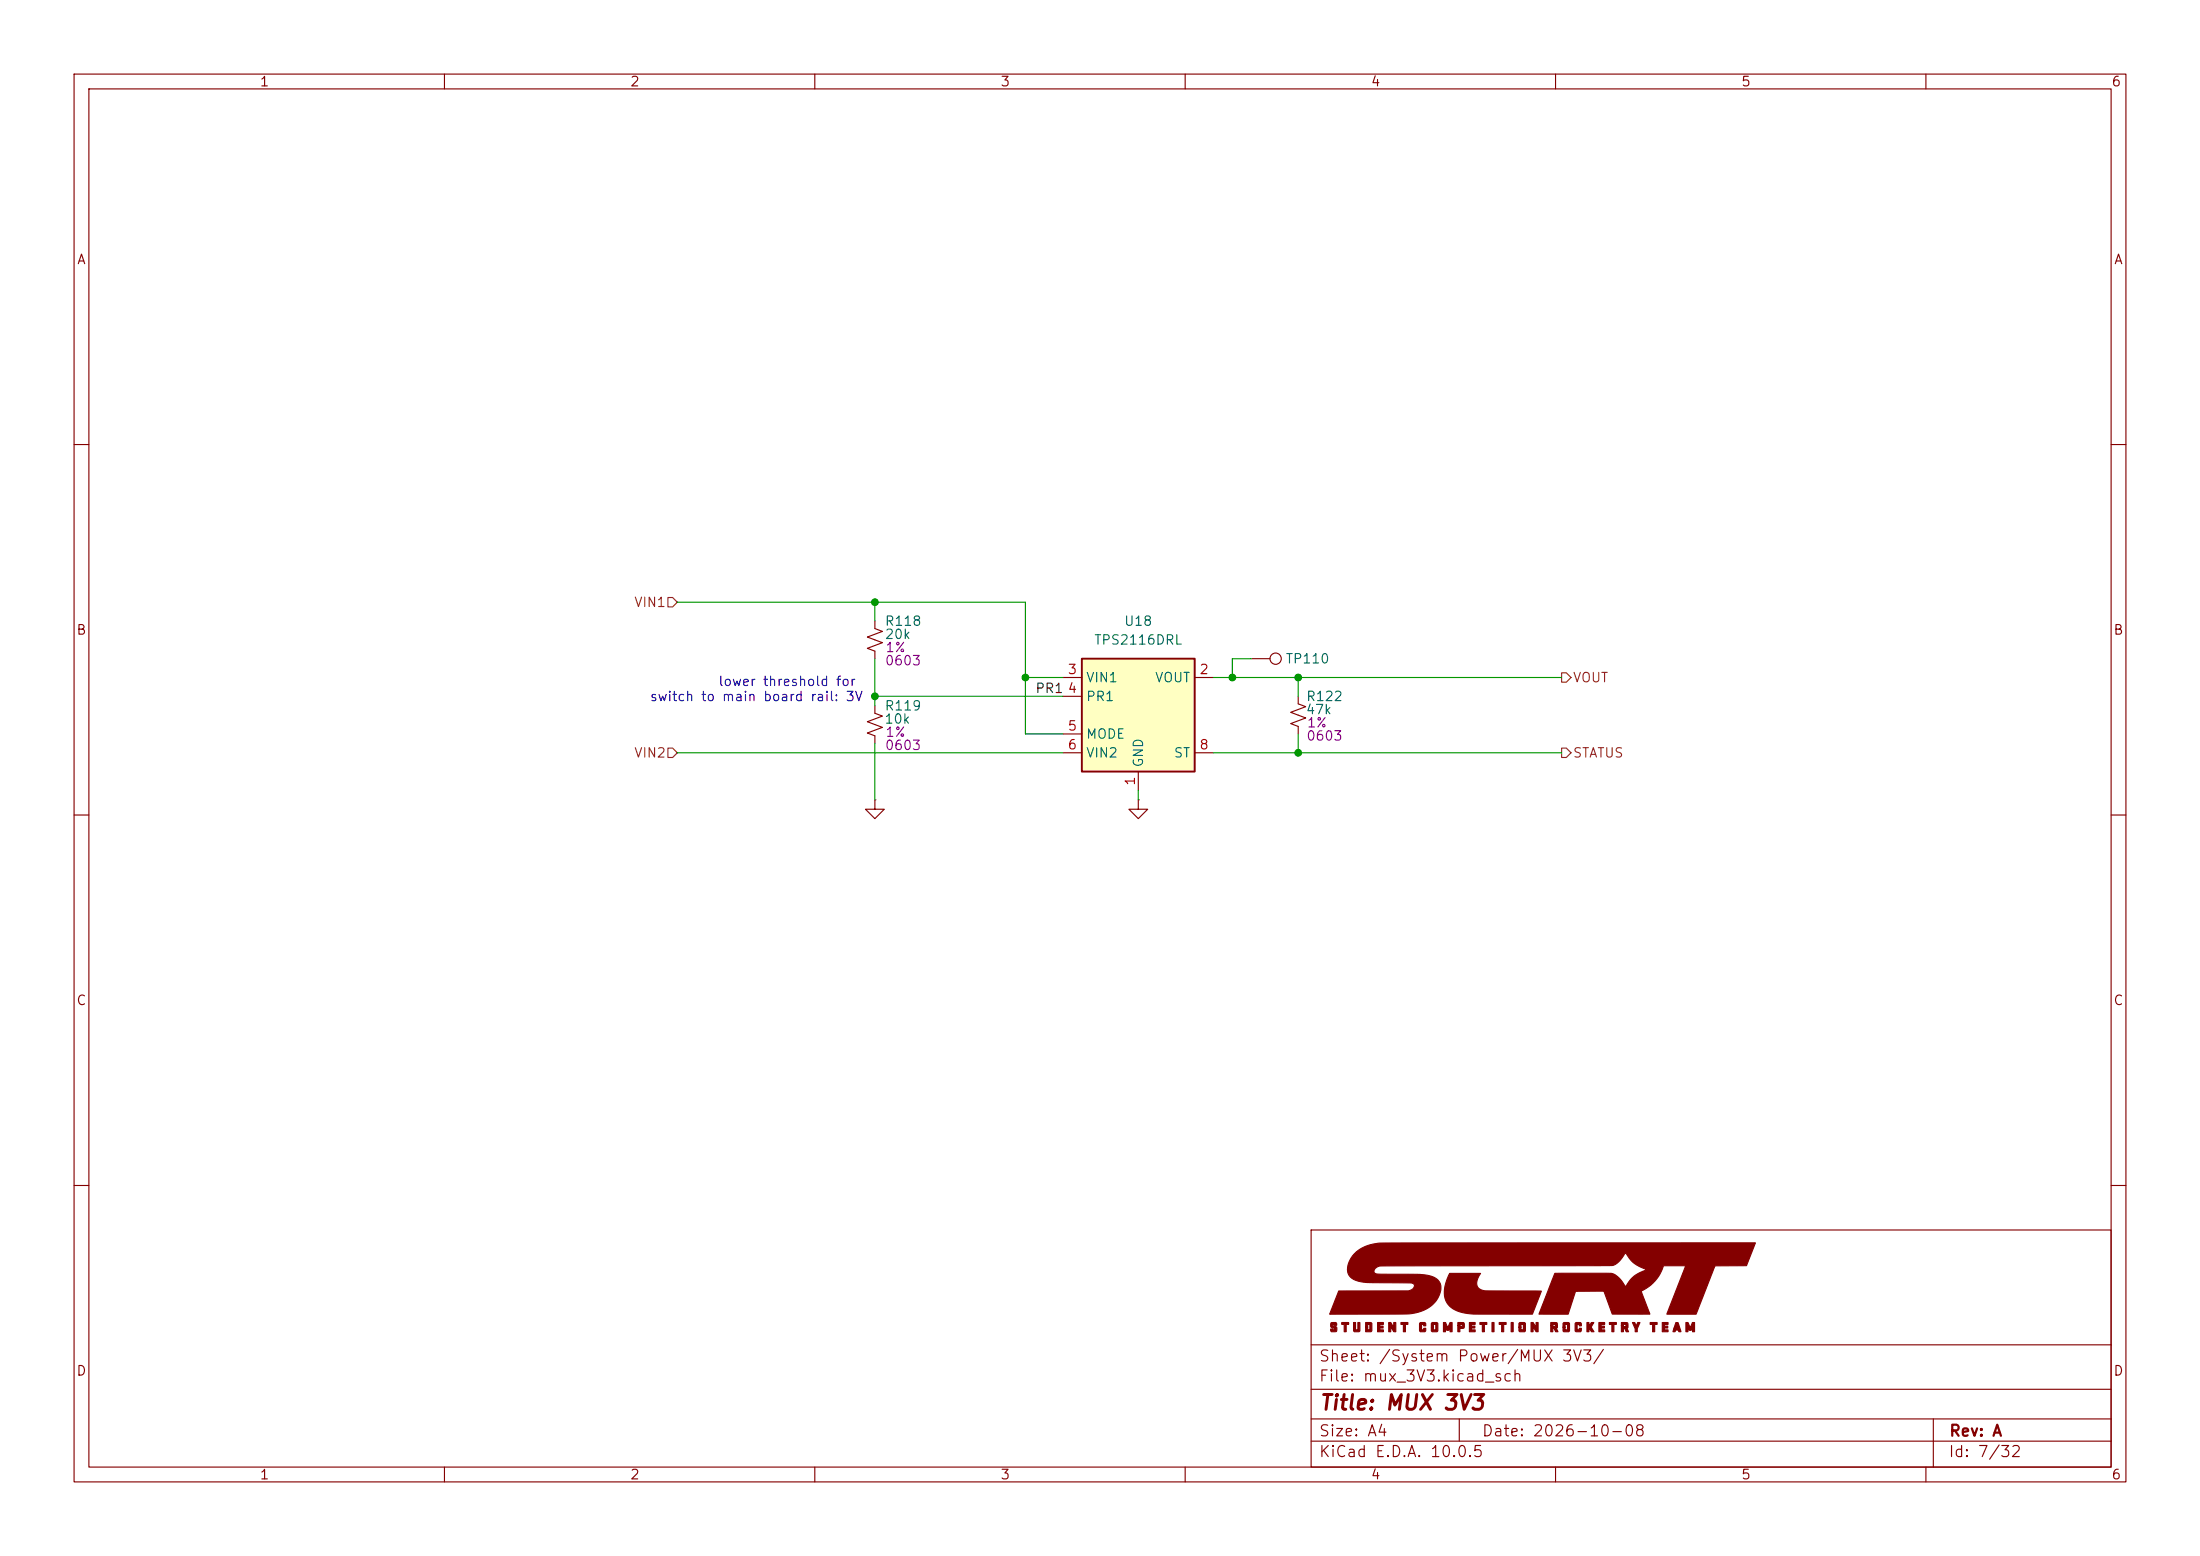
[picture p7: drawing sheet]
<svg xmlns="http://www.w3.org/2000/svg" width="297mm" height="210mm" viewBox="0 0 297 210" stroke-linecap="round" stroke-linejoin="round" font-family="sans-serif">
<g fill="none" stroke="#840000" stroke-width=".15">
<path d="M10 10h277v190h-277zM12 12h273v186h-273zM60 10v2M110 10v2M160 10v2M210 10v2M260 10v2M10 60h2M285 60h2M118.1 95.3v1l1 .3-2 .8 2 .8-2 .7 1 .4v1M118.1 83.8v1l1 .4-2 .8 2 .7-2 .8 1 .4v1M168.9 88.9h2.5"/>
<path d="M175.3 94v1l1 .4-2.1 .7 2.1 .8-2.1 .8 1.1 .3v1.1M10 110h2M118.1 108v1.2h1.3l-1.3 1.3-1.3-1.3h1.3M118.1 108h.1M285 110h2M10 160h2M177 166h108v32h-108zM285 160h2M60 198v2M110 198v2M160 198v2M177 194.5h108"/>
<path d="M177 191.5h108M177 187.5h108M177 181.5h108M197 191.5v3M210 198v2M260 198v2M261 191.5v6.5"/>
<circle cx="172.2" cy="88.9" r=".76"/>
</g>
<g fill="#840000" stroke="#840000" stroke-width=".15">
<path d="M179.7 178.5h.6l.1 .1 .1 .3-.6-.1v.1l.1 .1a.41 .41 0 0 1 .5 .2 .41 .41 0 0 1-.2 .5h-.5l-.2-.1v-.2l.6 .1v-.2h-.1a.42 .42 0 0 1-.5-.3 .42 .42 0 0 1 .1-.5z"/>
<path d="M181.1 178.5h1v.3h-.4v.9h-.2v-.9h-.4z"/>
<path d="M182.7 178.5h.3v1h.3v-1h.3v1.1l-.1 .1h-.7l-.1-.1z"/>
<path d="M184.4 178.5h.7l.1 .1v1l-.1 .1h-.7v-.6h.2v.4h.3v-.7h-.3v.3h-.2z"/>
<path d="M186 178.5h.8v.3h-.5v.2h.4v.2h-.4v.3h.5v.2h-.8z"/>
<path d="M187.5 178.5h.3l.4 .7v-.7h.2v1.2h-.2l-.4-.6-.1 .6h-.2z"/>
<path d="M189.1 178.5h1v.3h-.4v.9h-.2v-.9h-.4z"/>
<path d="M191.8 178.5h.6l.1 .1v.3h-.3v-.1h-.3v.7h.3v-.2h.3v.3l-.1 .1h-.6l-.2-.1v-1z"/>
<path d="M193.3 178.5h.7l.1 .1v1l-.1 .1h-.7l-.1-.1v-.5h.3v.4h.3v-.7h-.3v.3h-.3v-.5z"/>
<path d="M194.9 178.5h.3l.3 .7 .3-.7h.2v1.2h-.2v-.6l-.2 .4h-.3l-.2-.4v.6h-.2z"/>
<path d="M196.8 178.5h.4a.37 .37 0 0 1 .4 .1 .37 .37 0 0 1 .1 .4l-.1 .3h-.5v.4h-.3v-.8h.3v.1h.3v-.2h-.3v.1h-.3z"/>
<path d="M198.4 178.5h.7v.3h-.5v.2h.5v.2h-.5v.3h.5v.2h-.7z"/>
<path d="M199.8 178.5h.9v.3h-.3v.9h-.3v-.9h-.3z"/>
<path d="M201.4 178.5h.3v1.2h-.3z"/>
<path d="M202.4 178.5h.9v.3h-.3v.9h-.3v-.9h-.3z"/>
<path d="M204 178.5h.3v1.2h-.3z"/>
<path d="M205.2 178.5h.6l.1 .1v1l-.1 .1h-.6l-.1-.1v-.5h.2v.4h.4v-.7h-.4v.3h-.2v-.5z"/>
<path d="M206.7 178.5h.3l.4 .7v-.7h.2v1.2h-.2l-.4-.6v.6h-.3z"/>
<path d="M209.4 178.5h.3a.34 .34 0 0 1 .4 0 .34 .34 0 0 1 .2 .4v.3l-.2 .1 .2 .4h-.3l-.2-.4h-.2v.4h-.2v-.8h.2v.1h.4v-.2h-.4v.1h-.2z"/>
<path d="M211.1 178.5h.7l.1 .1v1l-.1 .1h-.7l-.1-.1v-.5h.3v.4h.3v-.7h-.3v.3h-.3v-.5z"/>
<path d="M212.8 178.5h.6l.1 .1v.3h-.3v-.1h-.3v.7h.3v-.2h.3v.3l-.1 .1h-.6l-.2-.1v-1z"/>
<path d="M214.2 178.5h.3v.5l.3-.5h.4l-.4 .6 .4 .6h-.3l-.4-.5v.5h-.3z"/>
<path d="M215.9 178.5h.7v.3h-.5v.2h.5v.2h-.5v.3h.5v.2h-.7z"/>
<path d="M217.3 178.5h.9v.3h-.3v.9h-.3v-.9h-.3z"/>
<path d="M218.9 178.5h.4a.34 .34 0 0 1 .4 0 .34 .34 0 0 1 .1 .4v.3l-.2 .1 .3 .4h-.4l-.2-.4h-.1v.4h-.3v-.8h.3v.1h.3v-.2h-.3v.1h-.3z"/>
<path d="M220.4 178.5h.3l.2 .5 .2-.5h.3l-.4 .8v.4h-.2v-.4z"/>
<path d="M222.8 178.5h.9v.3h-.3v.9h-.3v-.9h-.3z"/>
<path d="M224.4 178.5h.8v.3h-.5v.2h.4v.2h-.4v.3h.5v.2h-.8z"/>
<path d="M226.2 178.5h.3l.4 1.2a.25 .25 0 0 1-.3-.2h-.4a.22 .22 0 0 1-.1 .2 .22 .22 0 0 1-.2 0l.1-.5h.5l-.1-.3-.1 .3h-.3z"/>
<path d="M227.6 178.5h.3l.3 .7 .3-.7h.3v1.2h-.3v-.6l-.2 .4h-.2l-.2-.4v.6h-.3z"/>
<path d="M182.8 169.2a6.3 6.3 0 0 1 4.6-1.4l49.6-.1-1.2 3.1h-4.3l-2.5 6.6h-4l2.6-6.6h-3a5.6 5.6 0 0 1-3 3.5l1.1 3.1h-5l-1.1-2.9a.24 .24 0 0 0-.1-.2 .24 .24 0 0 0-.3 0h-3.5l-1 3.1h-3.9l2.1-5.5h7.6a3.5 3.5 0 0 1 2 1.8 4.6 4.6 0 0 1 2.7-2.3 4.5 4.5 0 0 1-2.7-2.3h-.1a2.78 2.78 0 0 1-1.7 1.7l-31.3 .1a.88 .88 0 0 0-.9 .8 .93 .93 0 0 0 1 .3h3.2a10.5 10.5 0 0 1 3.9 .4 1.67 1.67 0 0 1 .7 2.4 4.7 4.7 0 0 1-4 2.5l-10.8 .1 1.2-3.2h9.4a.69 .69 0 0 0 .8-.9 2.61 2.61 0 0 0-1.6-.2h-4.4a4.5 4.5 0 0 1-2.6-.8 2.26 2.26 0 0 1 .3-2.8z"/>
<path d="M195.7 171.9h4.2a1.52 1.52 0 0 0-.2 2l.3 .2a28.8 28.8 0 0 0 5.2 .1l2.9 .1-1.2 3.1h-5.8a11.3 11.3 0 0 1-4.6-.6 2.92 2.92 0 0 1-1.2-3.9z"/>
</g>
<path d="M146 88.9h15.3v15.2h-15.3z" fill="#ffffc2"/>
<path d="M146 88.9h15.3v15.2h-15.3z" fill="none" stroke="#840000" stroke-width=".25"/>
<path d="M143.5 91.4h2.5M143.5 94h2.5M143.5 99.1h2.5M161.3 91.4h2.5M143.5 101.6h2.5M153.7 108v1.2h1.2l-1.2 1.3-1.3-1.3h1.3M153.7 108h.1M153.7 104.1v2.6M161.3 101.6h2.5" fill="none" stroke="#840000" stroke-width=".15"/>
<path d="M90.2 80.6h.6l.6 .7-.6 .6h-.6zM210.8 90.8h.7l.6 .6-.6 .7h-.7zM90.2 101h.6l.6 .6-.6 .6h-.6zM210.8 101h.7l.6 .6-.6 .6h-.7z" fill="none" stroke="#725600" stroke-width=".15"/>
<g fill="none" stroke="#009600" stroke-width=".15">
<path d="M91.4 81.3h47v17.8h5.1M118.1 81.3v2.5M118.1 88.9v6.4M118.1 94h25.4M138.4 91.4h5.1M163.8 91.4h47M168.9 88.9h-2.5v2.5M175.3 91.4v2.6M175.3 99.1v2.5M91.4 101.6h52.1M118.1 100.3v7.7M153.7 106.7v1.3"/>
<path d="M163.8 101.6h47"/>
</g>
<g fill="#009600" stroke="#009600" stroke-width=".14">
<circle cx="118.1" cy="94" r=".46"/>
<circle cx="118.1" cy="81.3" r=".46"/>
<circle cx="175.3" cy="91.4" r=".46"/>
<circle cx="175.3" cy="101.6" r=".46"/>
<circle cx="138.4" cy="91.4" r=".46"/>
<circle cx="166.4" cy="91.4" r=".46"/>
</g>
<text font-size="2" fill="#840000" x="178" y="190.8">Title: MUX 3V3</text>
<g font-size="1.5" fill="#840000">
<text x="178" y="184.1">Sheet: /System Power/MUX 3V3/</text>
<text x="178" y="186.8">File: mux_3V3.kicad_sch</text>
<text x="178" y="197">KiCad E.D.A. 10.0.5</text>
<text x="178" y="194.2">Size: A4</text>
<text x="200" y="194.2">Date: 2026-10-08</text>
<text x="263" y="197">Id: 7/32</text>
<text x="263" y="194.2">Rev: A</text>
</g>
<g font-size="1.3" fill="#840000">
<text x="35" y="12">1</text>
<text x="85" y="12">2</text>
<text x="135" y="12">3</text>
<text x="185" y="12">4</text>
<text x="235" y="12">5</text>
<text x="285" y="12">6</text>
<text x="10.3" y="36">A</text>
<text x="285.3" y="36">A</text>
<text x="10.2" y="86">B</text>
<text x="285.2" y="86">B</text>
<text x="10.2" y="136">C</text>
<text x="285.2" y="136">C</text>
<text x="10.2" y="186">D</text>
<text x="285.2" y="186">D</text>
<text x="35" y="200">1</text>
<text x="85" y="200">2</text>
<text x="135" y="200">3</text>
<text x="185" y="200">4</text>
<text x="235" y="200">5</text>
<text x="285" y="200">6</text>
</g>
<g font-size="1.3" fill="#725600">
<text x="85.5" y="82.2">VIN1</text>
<text x="212.3" y="92.4">VOUT</text>
<text x="85.5" y="102.6">VIN2</text>
<text x="212.3" y="102.6">STATUS</text>
</g>
<g font-size="1.3" fill="#006464">
<text x="119.4" y="84.8">R118</text>
<text x="119.4" y="86.6">20k</text>
<text x="147.6" y="87.3">TPS2116DRL</text>
<text x="151.7" y="84.8">U18</text>
<text x="173.5" y="89.9">TP110</text>
<text x="146.5" y="92.4">VIN1</text>
<text x="146.5" y="94.9">PR1</text>
<text x="155.8" y="92.4">VOUT</text>
<text x="176.2" y="94.9">R122</text>
<text x="119.3" y="98">10k</text>
<text x="119.3" y="96.2">R119</text>
<text x="146.5" y="100">MODE</text>
<text x="176.2" y="96.7">47k</text>
<text x="146.5" y="102.6">VIN2</text>
<text x="154.6" y="103.7" transform="rotate(-90 154.6 103.7)">GND</text>
<text x="158.4" y="102.6">ST</text>
</g>
<g font-size="1.3" fill="#840084">
<text x="119.4" y="88.3">1%</text>
<text x="119.4" y="90.1">0603</text>
<text x="119.4" y="101.5">0603</text>
<text x="119.4" y="99.8">1%</text>
<text x="176.3" y="100.3">0603</text>
<text x="176.3" y="98.5">1%</text>
</g>
<g font-size="1.3" fill="#0000c2">
<text x="87.6" y="95">switch to main board rail: 3V</text>
<text x="96.9" y="92.9">lower threshold for</text>
</g>
<text font-size="1.3" fill="#0f0f0f" x="139.7" y="93.9">PR1</text>
<g font-size="1.3" fill="#a90000">
<text x="144" y="91.3">3</text>
<text x="144" y="93.8">4</text>
<text x="161.8" y="91.3">2</text>
<text x="144" y="98.9">5</text>
<text x="144" y="101.5">6</text>
<text x="161.8" y="101.5">8</text>
<text x="153.5" y="106.1" transform="rotate(-90 153.5 106.1)">1</text>
</g>
</svg>
